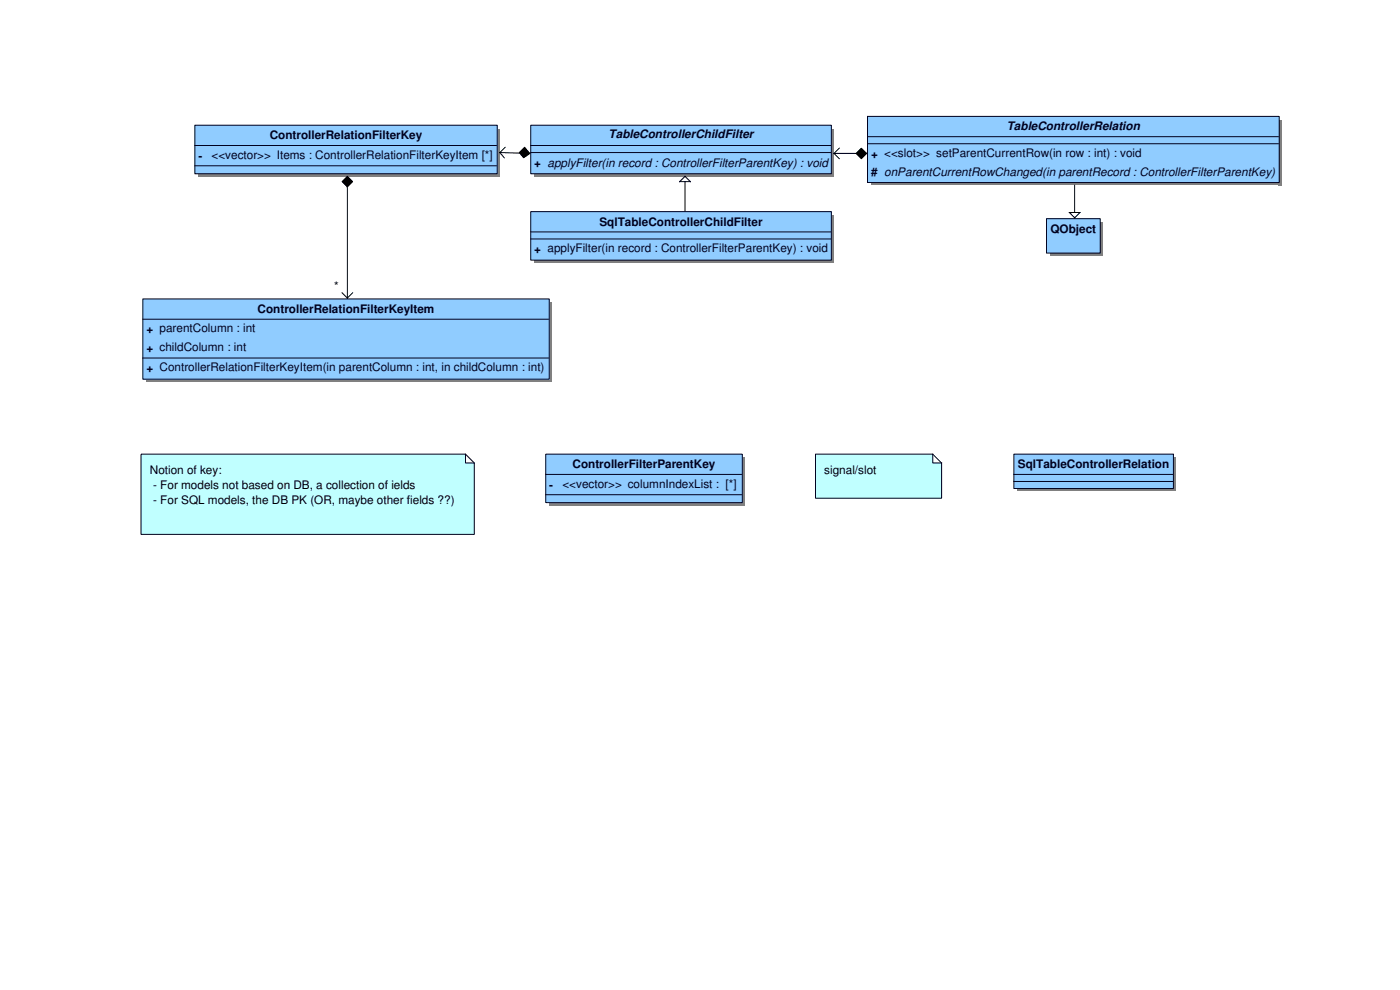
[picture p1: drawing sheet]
<svg xmlns="http://www.w3.org/2000/svg" width="420mm" height="297mm" viewBox="0 0 420 297" stroke-linecap="round" stroke-linejoin="round" font-family="sans-serif">
<path d="M244.7 136.3h35.2v2.6h2.7v10.6h-37.9z" fill="#c0ffff" stroke="#00001f" stroke-width=".3"/>
<path d="M279.9 136.3l2.7 2.6" fill="none" stroke="#00001f" stroke-width=".3"/>
<path d="M247.4 138.9h15.6v4.5h-15.6z" fill="#c0ffff"/>
<g fill="#808080">
<path d="M222.5 137.3h1.1v14.3h-1.1z"/>
<path d="M164.8 150.5h58.8v1.1h-58.8z"/>
</g>
<path d="M163.8 136.3h59v14.5h-59z" fill="#90ccff"/>
<path d="M163.8 136.3h59v14.5h-59zM163.8 142.3h58.7M163.8 148.4h58.7" fill="none" stroke="#00001f" stroke-width=".3"/>
<g fill="#808080">
<path d="M351.9 137.3h1.1v10.1h-1.1z"/>
<path d="M305.3 146.3h47.7v1.1h-47.7z"/>
</g>
<path d="M304.3 136.3h47.9v10.3h-47.9z" fill="#90ccff"/>
<path d="M304.3 136.3h47.9v10.3h-47.9zM304.3 142.3h47.6M304.3 144.5h47.6" fill="none" stroke="#00001f" stroke-width=".3"/>
<g fill="#808080">
<path d="M249.2 38.6h1.1v14.3h-1.1z"/>
<path d="M160.3 51.9h90v1h-90z"/>
</g>
<path d="M159.3 37.6h90.2v14.5h-90.2z" fill="#90ccff"/>
<path d="M159.3 37.6h90.2v14.5h-90.2zM159.3 43.7h89.9M159.3 45.8h89.9" fill="none" stroke="#00001f" stroke-width=".3"/>
<g fill="#808080">
<path d="M383.6 36h1.1v19.6h-1.1z"/>
<path d="M261.4 54.5h123.3v1.1h-123.3z"/>
</g>
<path d="M260.3 34.9h123.6v19.9h-123.6z" fill="#90ccff"/>
<path d="M260.3 34.9h123.6v19.9h-123.6zM260.3 41h123.3M260.3 43.1h123.3" fill="none" stroke="#00001f" stroke-width=".3"/>
<path d="M42.3 136.3h97.4v2.6h2.6v21.4h-100z" fill="#c0ffff" stroke="#00001f" stroke-width=".3"/>
<path d="M139.7 136.3l2.6 2.6" fill="none" stroke="#00001f" stroke-width=".3"/>
<g fill="#c0ffff">
<path d="M45 138.9h21.5v4.5h-21.5z"/>
<path d="M45 143.4h79.7v4.5h-79.7z"/>
<path d="M45 147.9h91.4v4.5h-91.4z"/>
</g>
<g fill="#808080">
<path d="M149 38.6h1v14.3h-1z"/>
<path d="M59.5 51.9h90.5v1h-90.5z"/>
</g>
<path d="M58.5 37.6h90.7v14.5h-90.7z" fill="#90ccff"/>
<path d="M58.5 37.6h90.7v14.5h-90.7zM58.5 43.7h90.5M58.5 49.7h90.5" fill="none" stroke="#00001f" stroke-width=".3"/>
<g fill="#808080">
<path d="M164.6 90.8h1v23.8h-1z"/>
<path d="M43.9 113.5h121.7v1.1h-121.7z"/>
</g>
<path d="M42.9 89.7h121.9v24.1h-121.9z" fill="#90ccff"/>
<path d="M42.9 89.7h121.9v24.1h-121.9zM42.9 95.8h121.7M42.9 107.4h121.7" fill="none" stroke="#00001f" stroke-width=".3"/>
<g fill="#808080">
<path d="M249.2 64.6h1.1v14.2h-1.1z"/>
<path d="M160.3 77.8h90v1h-90z"/>
</g>
<path d="M159.3 63.5h90.2v14.6h-90.2z" fill="#90ccff"/>
<path d="M159.3 63.5h90.2v14.6h-90.2zM159.3 69.6h89.9M159.3 71.7h89.9" fill="none" stroke="#00001f" stroke-width=".3"/>
<path d="M104.2 52.9v36.5M150 45.8l1.3 1.6M150 45.8l9 .2M151.6 44.2l-1.6 1.6M204 54.5l1.6-1.6 1.6 1.6zM205.6 54.5v8.7M250.3 46l1.6 1.6M250.3 46h9.8M251.9 44.4l-1.6 1.6M102.7 87.8l1.5 1.6M105.8 87.8l-1.6 1.6" fill="none" stroke="#000" stroke-width=".3"/>
<g fill="#000" stroke="#000" stroke-width=".3">
<path d="M104.2 52.9l1.6 1.6-1.6 1.6-1.5-1.6z" fill-rule="evenodd"/>
<path d="M155.8 45.8l1.6-1.6 1.6 1.8-1.8 1.4z" fill-rule="evenodd"/>
<path d="M256.9 46l1.6-1.6 1.6 1.6-1.6 1.6z" fill-rule="evenodd"/>
</g>
<g fill="#808080">
<path d="M329.9 66.7h1.1v10h-1.1z"/>
<path d="M315.1 75.7h15.9v1h-15.9z"/>
</g>
<path d="M314.1 65.6h16.1v10.3h-16.1z" fill="#90ccff"/>
<path d="M314.1 65.6h16.1v10.3h-16.1z" fill="none" stroke="#00001f" stroke-width=".3"/>
<path d="M322.5 55.6v8.2M320.9 63.8h3.2l-1.6 1.6z" fill="none" stroke="#000" stroke-width=".3"/>
<g font-size="3.5" fill="#00001f">
<text x="80.9" y="41.8">ControllerRelationFilterKey</text>
<text x="182.7" y="41.5">TableControllerChildFilter</text>
<text x="302.2" y="38.9">TableControllerRelation</text>
<text x="59.5" y="47.9">-</text>
<text x="63.5" y="47.6">&lt;&lt;vector&gt;&gt; Items : ControllerRelationFilterKeyItem [*]</text>
<text x="261.4" y="47.4">+ &lt;&lt;slot&gt;&gt; setParentCurrentRow(in row : int) : void</text>
<text x="160.3" y="50">+ applyFilter(in record : ControllerFilterParentKey) : void</text>
<text x="261.4" y="52.9"># onParentCurrentRowChanged(in parentRecord : ControllerFilterParentKey)</text>
<text x="179.9" y="67.7">SqlTableControllerChildFilter</text>
<text x="315.3" y="69.8">QObject</text>
<text x="160.3" y="75.9">+ applyFilter(in record : ControllerFilterParentKey) : void</text>
<text x="77.3" y="93.9">ControllerRelationFilterKeyItem</text>
<text x="43.9" y="100">+ parentColumn : int</text>
<text x="43.9" y="105.6">+ childColumn : int</text>
<text x="43.9" y="111.7">+ ControllerRelationFilterKeyItem(in parentColumn : int, in childColumn : int)</text>
<text x="171.8" y="140.5">ControllerFilterParentKey</text>
<text x="305.5" y="140.5">SqlTableControllerRelation</text>
<text x="164.8" y="146.6">-</text>
<text x="168.8" y="146.3">&lt;&lt;vector&gt;&gt; columnIndexList : [*]</text>
</g>
<g font-size="3.5">
<text x="100.3" y="87">*</text>
<text x="45" y="142.3">Notion of key:</text>
<text x="247.4" y="142.3">signal/slot</text>
<text x="46" y="146.8">- For models not based on DB, a collection of ields</text>
<text x="46" y="151.3">- For SQL models, the DB PK (OR, maybe other fields ??)</text>
</g>
</svg>
